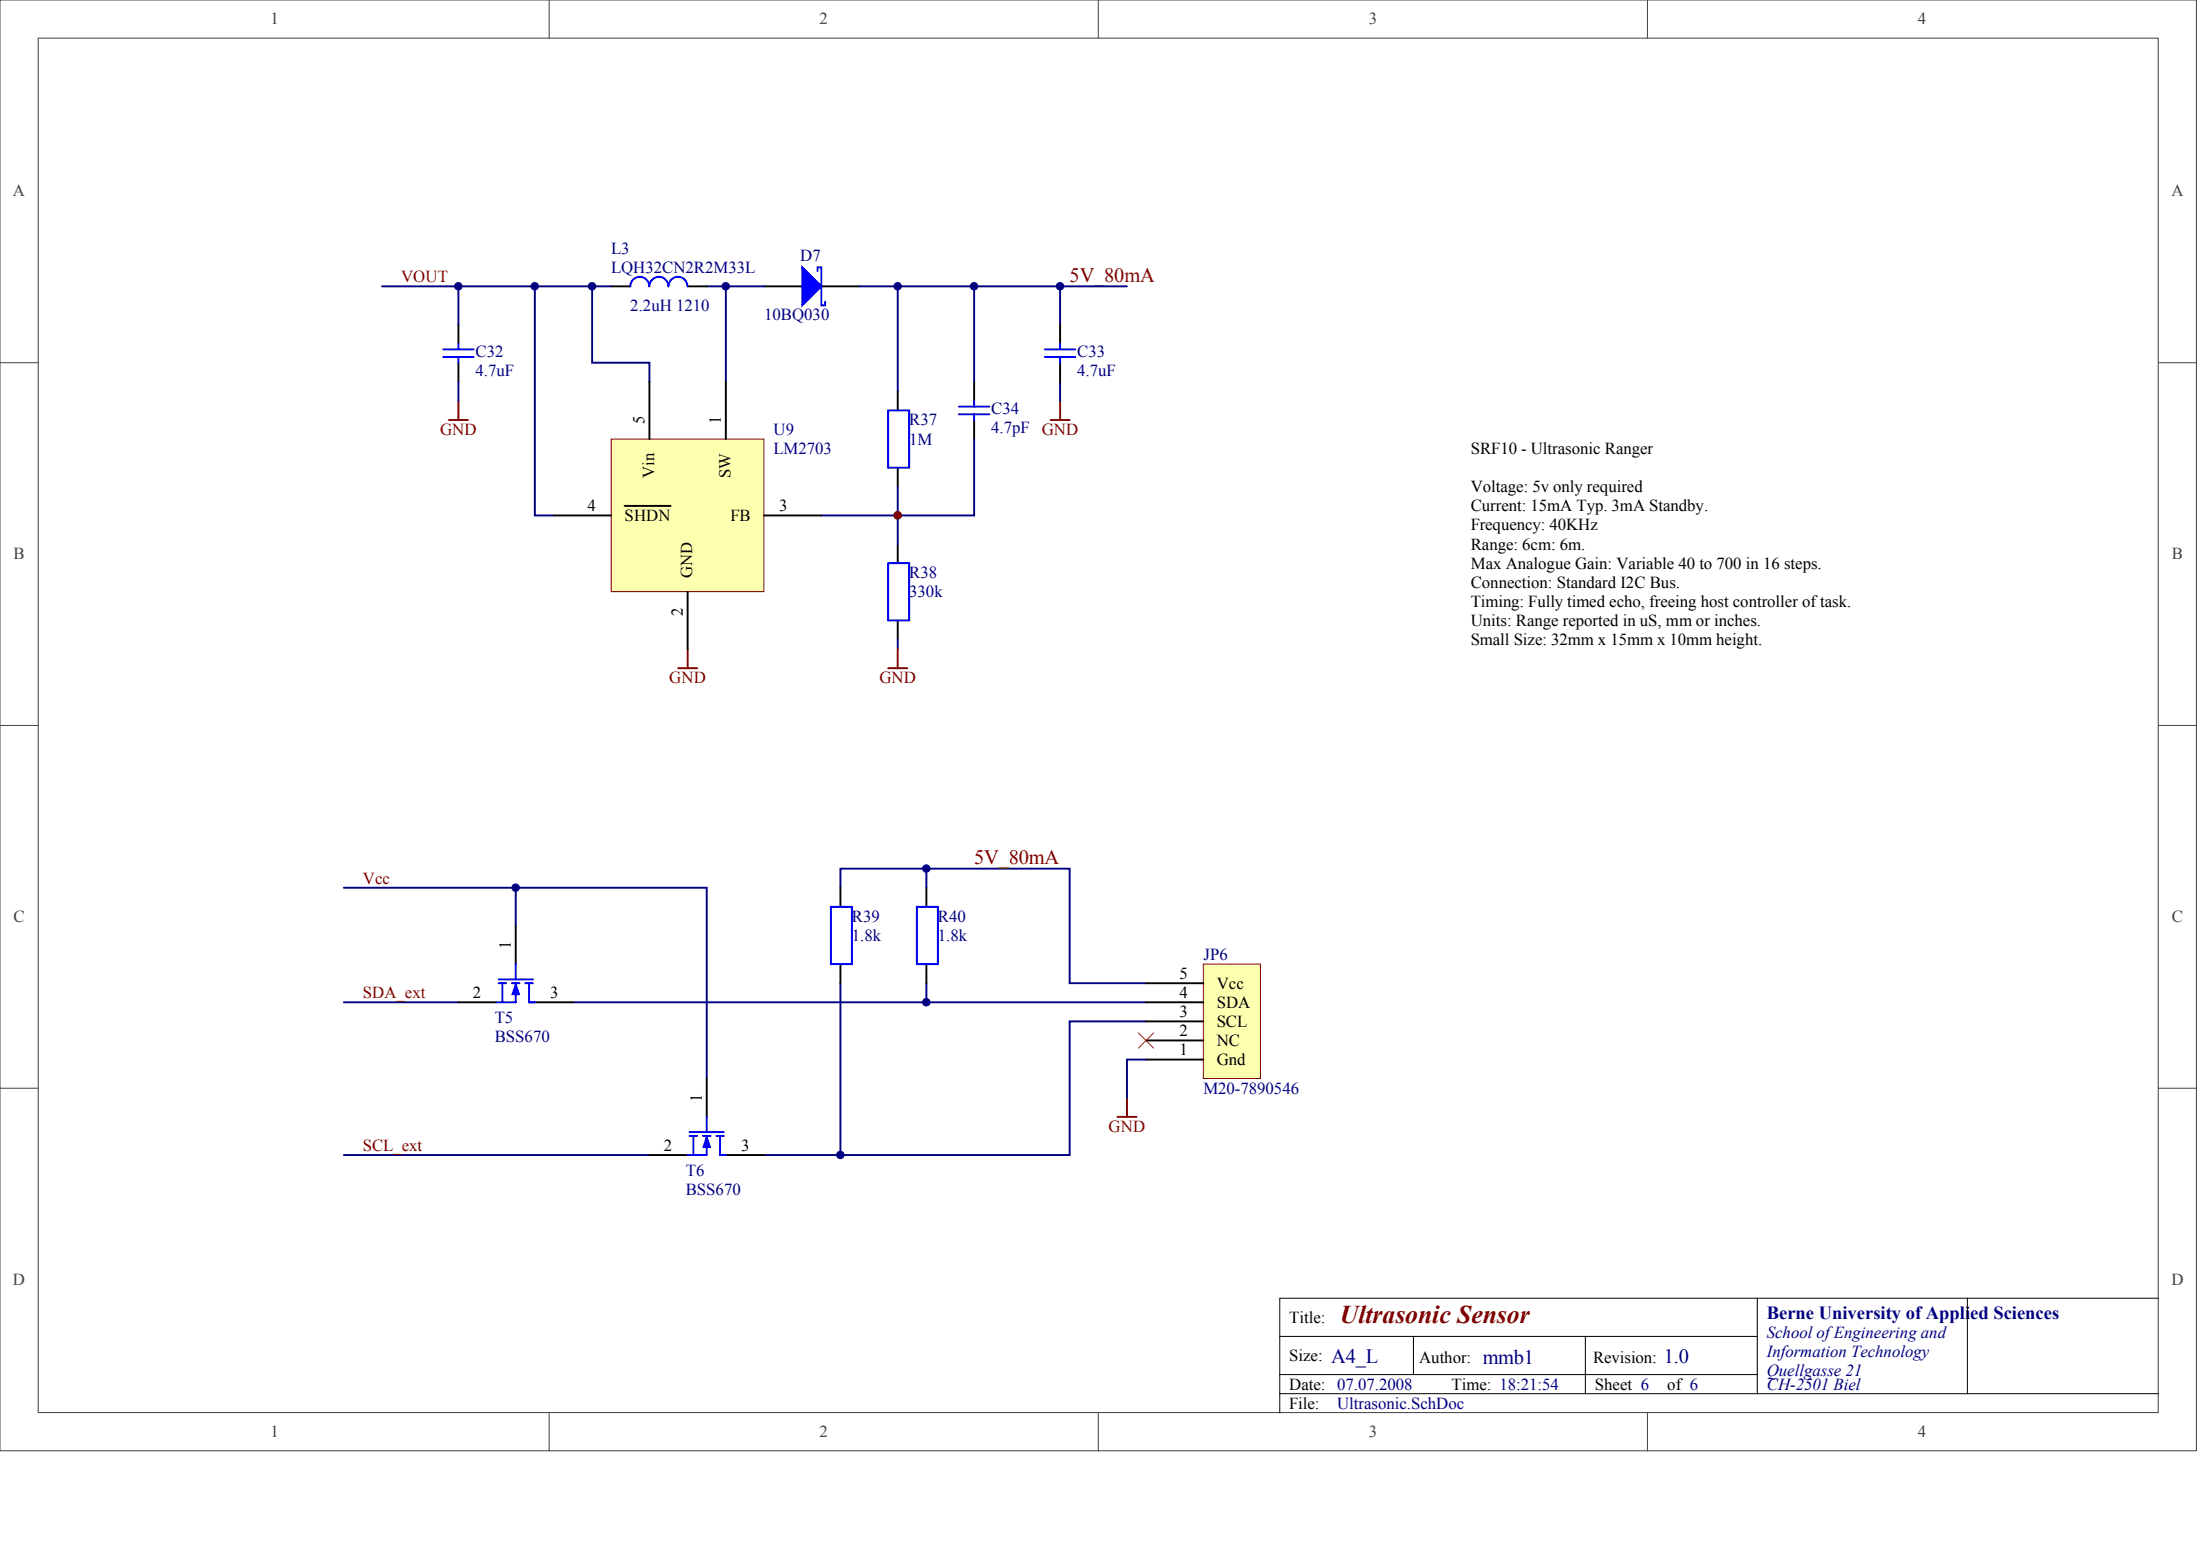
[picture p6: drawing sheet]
<svg xmlns="http://www.w3.org/2000/svg" width="840mm" height="594mm" viewBox="0 0 840 594" stroke-linecap="round" stroke-linejoin="round" font-family="sans-serif">
<g fill="#fff" stroke="#404040" stroke-width=".38">
<path d="M0 0h838.2v553.5h-838.2z"/>
<path d="M14.6 14.6h809.1v524.4h-809.1z"/>
</g>
<path d="M209.6 0v14.6M419.2 0v14.6M628.7 0v14.6M0 138.4h14.6M823.7 138.4h14.6M0 276.8h14.6M823.7 276.8h14.6M0 415.2h14.6M823.7 415.2h14.6M209.6 539.1v14.5M419.2 539.1v14.5M628.7 539.1v14.5" fill="none" stroke="#404040" stroke-width=".38"/>
<circle cx="342.6" cy="196.6" r="1.42" fill="#000080" stroke="#000080" stroke-width=".38"/>
<path d="M670.6 495.3v36.5M750.8 495.3h-262.4v43.8M823.7 495.3h-72.9v36.5M488.4 509.9h182.2M539.4 509.9v14.6M605 509.9v21.9M488.4 531.8h335.3M488.4 524.5h182.2" fill="none" stroke="#000" stroke-width=".38"/>
<path d="M291.6 109.3h14.6M313.5 109.3h14.5M175 123.8v7.3M175 138.4v7.3M371.8 145.7v7.3M371.8 160.3v7.2" fill="none" stroke="#000" stroke-width=".73"/>
<path d="M306.2 102l7.3 7.3-7.3 7.2z" fill="#00f" stroke="#00f" stroke-width=".73"/>
<path d="M312 103.4v-1.4h1.5v14.5h1.4v-1.4M169.1 133.3h11.7M169.1 136.2h11.7M175 131.1v2.2M175 136.2v2.2M365.9 155.2h11.7M365.9 158.1h11.7M371.8 153v2.2M371.8 158.1v2.2" fill="none" stroke="#00f" stroke-width=".73"/>
<g fill="none" stroke="#000080" stroke-width=".73">
<path d="M269.7 109.3h21.9M342.6 109.3v40M371.8 109.3v36.4M371.8 167.5v29.2h-58.3M131.2 338.7h138.5v72.9M196.8 338.7v14.6M320.7 338.7v-7.3h87.5v43.7h29.2M320.7 375.1v65.6M353.5 375.1v7.3M131.2 382.4h43.8M218.7 382.4h218.7M437.4 389.7h-29.2v51h-116.6"/>
<path d="M131.2 440.7h116.6"/>
</g>
<path d="M459.2 367.9h21.8v43.6h-21.8z" fill="#ffffb0" stroke="#800000" stroke-width=".38"/>
<g fill="none" stroke="#000" stroke-width=".73">
<path d="M233.3 109.3h7.3M262.4 109.3h7.3M404.6 123.8v7.3M404.6 138.4v7.3M342.6 149.3v7.3M342.6 178.5v7.2M342.6 207.6v7.3M342.6 236.7v7.3M320.7 338.7v7.3M353.5 338.7v7.3M196.8 353.3v14.6M320.7 367.9v7.2"/>
<path d="M353.5 367.9v7.2M437.4 375.1h21.8M175 382.4h14.5M204.1 382.4h14.6M437.4 382.4h21.8M437.4 389.7h21.8M437.4 397h21.8M269.7 411.6v14.5M437.4 404.3h21.8M247.8 440.7h14.6M277 440.7h14.6"/>
</g>
<g fill="none" stroke="#000080" stroke-width=".73">
<path d="M145.8 109.3h80.2v29.1h21.8v7.3M175 109.3v14.5M204.1 109.3v87.4h7.3M226 109.3h7.3M277 109.3v36.4M328 109.3h102.1M404.6 109.3v14.5M175 145.7v7.3M404.6 145.7v7.3M342.6 185.7v21.9M342.6 244v3.7M353.5 331.4v7.3"/>
<path d="M437.4 404.3h-7.3v14.6"/>
</g>
<path d="M175 153v7.3M404.6 153v7.3M171.3 160.3h7.3M400.9 160.3h7.3M258.8 255h7.3M262.4 247.7v7.3M339 255h7.3M342.6 247.7v7.3M430.1 418.9v7.2M426.4 426.1h7.3" fill="none" stroke="#800000" stroke-width=".73"/>
<g fill="none" stroke="#00f" stroke-width=".73">
<path d="M247.8 109.3a3.6 3.6 0 0 0-3.6-3.7 3.6 3.6 0 0 0-3.6 3.7M255.1 109.3a3.6 3.6 0 0 0-3.6-3.7 3.6 3.6 0 0 0-3.7 3.7M262.4 109.3a3.6 3.6 0 0 0-3.7-3.7 3.6 3.6 0 0 0-3.6 3.7M398.7 133.3h11.7M398.7 136.2h11.7M404.6 131.1v2.2M404.6 136.2v2.2M339 156.6h8v21.9h-8zM339 214.9h8v21.8h-8zM317.1 346h8v21.9h-8zM349.9 346h8v21.9h-8zM190.3 373.7h13.1"/>
<path d="M190.3 375.1h2.9M191.7 375.1v7.3M195.4 375.1h2.9M196.8 367.9v5.8M196.8 375.1v7.3h-7.3M200.5 375.1h2.9M201.9 375.1v7.3h2.2M263.2 432h13.1M263.2 433.4h2.9M264.6 433.4v7.3M268.3 433.4h2.9M269.7 426.1v5.9"/>
<path d="M269.7 433.4v7.3h-7.3M273.4 433.4h2.9M274.8 433.4v7.3h2.2"/>
</g>
<circle cx="342.6" cy="196.6" r="1.42" fill="#800000" stroke="#800000" stroke-width=".38"/>
<g fill="#00f" stroke="#00f" stroke-width=".38">
<path d="M196.8 375.1l1.5 4.4h-2.9z"/>
<path d="M269.7 433.4l1.5 4.4h-2.9z"/>
</g>
<path d="M233.3 167.5h58.2v58.2h-58.2z" fill="#ffffb0" stroke="#800000" stroke-width=".38"/>
<path d="M247.8 145.7v21.8M277 145.7v21.8M211.4 196.7h21.9M238.4 193h17.5M291.6 196.7h21.9M262.4 225.8v21.9" fill="none" stroke="#000" stroke-width=".73"/>
<path d="M434.5 394.1l5.8 5.8M440.3 394.1l-5.8 5.8" fill="none" stroke="#f00" stroke-width=".38"/>
<path d="M561.3 167.5h156.7v91h-156.7z" fill="#fff" stroke="#fff" stroke-width=".38"/>
<g fill="#000080" stroke="#000080" stroke-width=".38">
<circle cx="174.9" cy="109.2" r="1.42"/>
<circle cx="196.8" cy="338.7" r="1.42"/>
<circle cx="204.1" cy="109.2" r="1.42"/>
<circle cx="225.9" cy="109.2" r="1.42"/>
<circle cx="277" cy="109.2" r="1.42"/>
<circle cx="320.7" cy="440.7" r="1.42"/>
<circle cx="342.6" cy="109.2" r="1.42"/>
<circle cx="353.5" cy="382.4" r="1.42"/>
<circle cx="353.5" cy="331.4" r="1.42"/>
<circle cx="371.7" cy="109.2" r="1.42"/>
<circle cx="404.5" cy="109.2" r="1.42"/>
</g>
<text font-size="9.8" fill="#800000" x="511.4" y="504.6">Ultrasonic Sensor</text>
<g font-size="7.8" fill="#800000">
<text x="408.2" y="107.6">5V_80mA</text>
<text x="371.8" y="329.8">5V_80mA</text>
</g>
<g font-size="7.8" fill="#000080">
<text x="508.1" y="519.9">A4_L</text>
<text x="565.9" y="520.5">mmb1</text>
<text x="634.9" y="519.9">1.0</text>
</g>
<text font-size="7.1" fill="#000080" x="674.3" y="503.1">Berne University of Applied Sciences</text>
<g font-size="6.4" fill="#404040">
<text x="103.2" y="9.3">1</text>
<text x="312.8" y="9.3">2</text>
<text x="522.4" y="9.3">3</text>
<text x="732" y="9.3">4</text>
<text x="5" y="74.9">A</text>
<text x="828.7" y="74.9">A</text>
<text x="5.2" y="213.3">B</text>
<text x="828.9" y="213.3">B</text>
<text x="5.2" y="351.7">C</text>
<text x="828.9" y="351.7">C</text>
<text x="5" y="490.1">D</text>
<text x="828.7" y="490.1">D</text>
<text x="103.2" y="548.4">1</text>
<text x="312.8" y="548.4">2</text>
<text x="522.4" y="548.4">3</text>
<text x="732" y="548.4">4</text>
</g>
<g font-size="6.4" fill="#000080">
<text x="233.3" y="96.8">L3</text>
<text x="305.4" y="99.7">D7</text>
<text x="233.3" y="104">LQH32CN2R2M33L</text>
<text x="240.6" y="118.6">2.2uH 1210</text>
<text x="291.6" y="122.3">10BQ030</text>
<text x="181.5" y="136.1">C32</text>
<text x="411.1" y="136.1">C33</text>
<text x="181.5" y="143.4">4.7uF</text>
<text x="411.1" y="143.4">4.7uF</text>
<text x="378.3" y="158">C34</text>
<text x="295.2" y="166">U9</text>
<text x="347" y="162.3">R37</text>
<text x="378.3" y="165.2">4.7pF</text>
<text x="295.2" y="173.2">LM2703</text>
<text x="347" y="169.6">1M</text>
<text x="347" y="220.6">R38</text>
<text x="347" y="227.9">330k</text>
<text x="325.1" y="351.7">R39</text>
<text x="357.9" y="351.7">R40</text>
<text x="325.1" y="359">1.8k</text>
<text x="357.9" y="359">1.8k</text>
<text x="459.2" y="366.3">JP6</text>
<text x="188.8" y="390.3">T5</text>
<text x="188.8" y="397.6">BSS670</text>
<text x="459.2" y="417.3">M20-7890546</text>
<text x="261.7" y="448.6">T6</text>
<text x="261.7" y="455.9">BSS670</text>
<text x="674.3" y="510.5">School of Engineering and</text>
<text x="674.3" y="517.8">Information Technology</text>
<text x="674.3" y="525.1">Quellgasse 21</text>
<text x="674.3" y="530.2">CH-2501 Biel</text>
<text x="510.3" y="537.5">Ultrasonic.SchDoc</text>
</g>
<g font-size="6.4" fill="#800000">
<text x="153.1" y="107.7">VOUT</text>
<text x="168" y="166">GND</text>
<text x="397.6" y="166">GND</text>
<text x="255.4" y="260.7">GND</text>
<text x="335.6" y="260.7">GND</text>
<text x="138.5" y="337.2">Vcc</text>
<text x="138.5" y="380.9">SDA_ext</text>
<text x="423.1" y="431.9">GND</text>
<text x="138.5" y="439.1">SCL_ext</text>
</g>
<g font-size="6.4">
<text x="561.3" y="173.2">SRF10 - Ultrasonic Ranger</text>
<text x="561.3" y="187.8">Voltage: 5v only required</text>
<text x="224.2" y="195.1">4</text>
<text x="297.4" y="195.1">3</text>
<text x="561.3" y="195.1">Current: 15mA Typ. 3mA Standby.</text>
<text x="238.4" y="198.7">SHDN</text>
<text x="278.8" y="198.7">FB</text>
<text x="561.3" y="202.4">Frequency: 40KHz</text>
<text x="561.3" y="209.7">Range: 6cm: 6m.</text>
<text x="561.3" y="217">Max Analogue Gain: Variable 40 to 700 in 16 steps.</text>
<text x="561.3" y="224.2">Connection: Standard I2C Bus.</text>
<text x="561.3" y="231.5">Timing: Fully timed echo, freeing host controller of task.</text>
<text x="561.3" y="238.8">Units: Range reported in uS, mm or inches.</text>
<text x="561.3" y="246.1">Small Size: 32mm x 15mm x 10mm height.</text>
<text x="450.2" y="373.6">5</text>
<text x="464.4" y="377.2">Vcc</text>
<text x="180.5" y="380.9">2</text>
<text x="209.9" y="380.9">3</text>
<text x="450.2" y="380.9">4</text>
<text x="450.2" y="388.1">3</text>
<text x="464.4" y="384.5">SDA</text>
<text x="450.2" y="395.4">2</text>
<text x="464.4" y="391.8">SCL</text>
<text x="464.4" y="399.1">NC</text>
<text x="450.2" y="402.7">1</text>
<text x="464.4" y="406.4">Gnd</text>
<text x="253.4" y="439.1">2</text>
<text x="282.8" y="439.1">3</text>
<text x="492.1" y="504.7">Title:</text>
<text x="492.1" y="519.3">Size:</text>
<text x="541.6" y="520">Author:</text>
<text x="608" y="520">Revision:</text>
<text x="492.1" y="530.2">Date: 07.07.2008</text>
<text x="554" y="530.2">Time: 18:21:54</text>
<text x="608.7" y="530.2">Sheet 6</text>
<text x="636.3" y="530.2">of 6</text>
<text x="492.1" y="537.5">File:</text>
</g>
<g font-size="6.3">
<text x="246" y="161.7" transform="rotate(-90 246 161.7)">5</text>
<text x="275.1" y="161.7" transform="rotate(-90 275.1 161.7)">1</text>
<text x="249.6" y="182.5" transform="rotate(-90 249.6 182.5)">Vin</text>
<text x="278.8" y="182.5" transform="rotate(-90 278.8 182.5)">SW</text>
<text x="264.2" y="220.7" transform="rotate(-90 264.2 220.7)">GND</text>
<text x="260.6" y="234.9" transform="rotate(-90 260.6 234.9)">2</text>
<text x="195" y="362" transform="rotate(-90 195 362)">1</text>
<text x="267.9" y="420.3" transform="rotate(-90 267.9 420.3)">1</text>
</g>
</svg>
